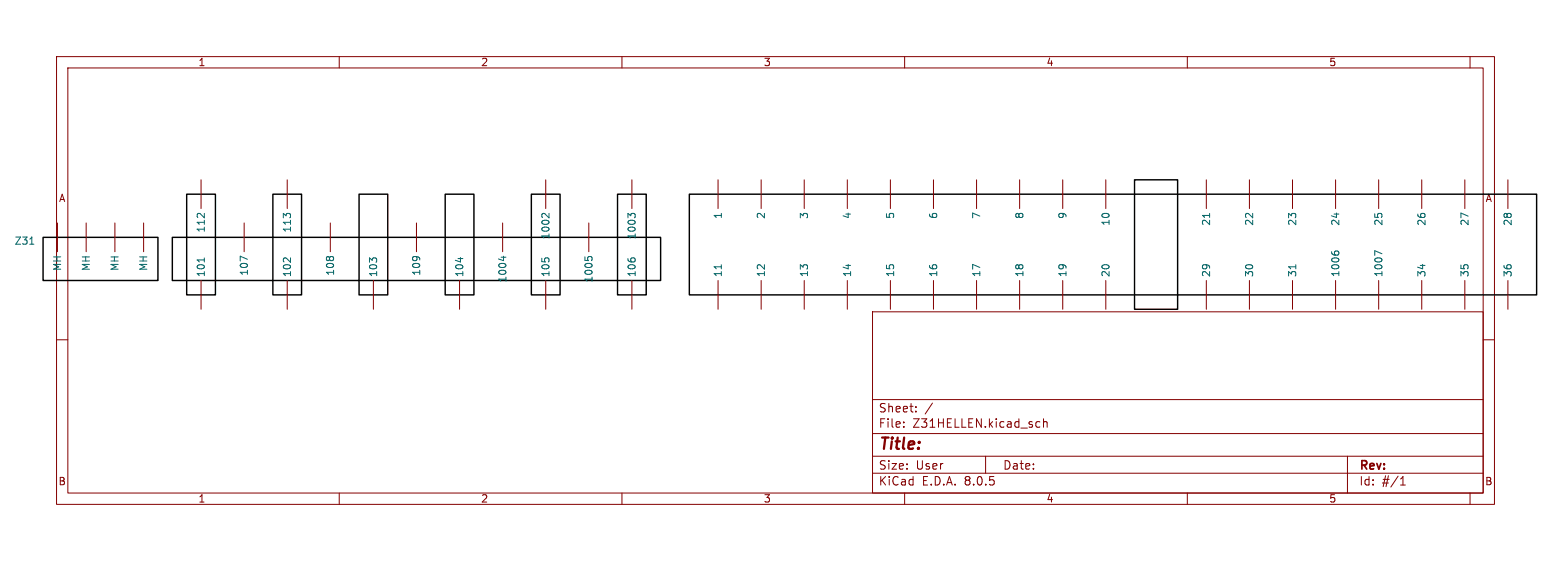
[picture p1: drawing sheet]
<svg xmlns="http://www.w3.org/2000/svg" width="274mm" height="99mm" viewBox="0 0 274 99" stroke-linecap="round" stroke-linejoin="round" font-family="sans-serif">
<g fill="none" stroke="#840000" stroke-width=".18">
<path d="M10 10h254.3v79.1h-254.3zM12 12h250.3v75.1h-250.3zM60 10v2M110 10v2M160 10v2M210 10v2M260 10v2M10.2 39.4v5M15.2 39.4v5M20.3 39.4v5M25.4 39.4v5M35.6 31.7v5.1"/>
<path d="M43.2 39.4v5M50.8 31.7v5.1M58.4 39.4v5M73.7 39.4v5M88.9 39.4v5M96.5 31.7v5.1M104.1 39.4v5M111.8 31.7v5.1M127 31.7v5.1M134.6 31.7v5.1M142.2 31.7v5.1M149.9 31.7v5.1"/>
<path d="M157.5 31.7v5.1M165.1 31.7v5.1M172.7 31.7v5.1M180.3 31.7v5.1M188 31.7v5.1M195.6 31.7v5.1M213.4 31.7v5.1M221 31.7v5.1M228.6 31.7v5.1M236.2 31.7v5.1M243.8 31.7v5.1M251.5 31.7v5.1"/>
<path d="M259.1 31.7v5.1M266.7 31.7v5.1M10 60h2M35.6 49.5v5.1M50.8 49.5v5.1M66 49.5v5.1M81.3 49.5v5.1M96.5 49.5v5.1M111.8 49.5v5.1M127 49.5v5.1M134.6 49.5v5.1M142.2 49.5v5.1"/>
<path d="M149.9 49.5v5.1M154.3 55.1h108v32h-108zM157.5 49.5v5.1M165.1 49.5v5.1M172.7 49.5v5.1M180.3 49.5v5.1M188 49.5v5.1M195.6 49.5v5.1M213.4 49.5v5.1M221 49.5v5.1M228.6 49.5v5.1M236.2 49.5v5.1"/>
<path d="M243.8 49.5v5.1M251.5 49.5v5.1M259.1 49.5v5.1M262.3 60h2M266.7 49.5v5.1M154.3 76.6h108M154.3 70.6h108M159.8 75.3v.1M159.8 74.5v.2M162 72.6v.1M162 71.8v.2M164.9 71.2l-1.3 1.9"/>
<path d="M183.5 74.4l.4 .1M183.9 75.4h-.4M184.6 74.6l.2-.2 .3 .1 .1 .9M184.6 73.9v1.5M60 87.1v2M110 87.1v2M154.3 83.6h108M154.3 80.6h108M160 87.1v2M174.3 80.6v3M210 87.1v2M238.3 80.6v6.5"/>
<path d="M247.7 85.6h.9M247.7 84.6l.4-.5v1.5M260 87.1v2"/>
</g>
<path d="M33 34.3h5.1v17.8h-5.1zM48.3 34.3h5v17.8h-5zM63.5 34.3h5.1v17.8h-5.1zM78.7 34.3h5.1v17.8h-5.1zM94 34.3h5.1v17.8h-5.1zM109.2 34.3h5.1v17.8h-5.1zM121.9 34.3h149.9v17.8h-149.9zM200.7 31.7h7.6v22.9h-7.6zM7.6 41.9h20.3v7.6h-20.3zM30.5 41.9h86.3v7.6h-86.3z" fill="none" stroke="#000" stroke-width=".25"/>
<g fill="none" stroke="#006464" stroke-width=".18">
<path d="M35 37.7h.4M36.1 37.7v.8M97.1 37.7v.8l-.7-.8h-.3l-.3 .2M111.6 37.9l.2-.2h.3l.2 .2M111.6 38.1l-.5-.4v.8M213.9 37.7v.7M5.3 43.1h.7M36.1 45.5v.8M43.8 45.8l-1.3-.6v.9M50.2 45.6h.5M51.4 45.5v.8M81.4 45.5v.8"/>
<path d="M88.6 45.4h.9M89.1 45.2v.8M103.4 45.4v.6M103.9 45.5l.3-.2h.3l.2 .2M127.6 46.7v.8M229.2 46.7v.8M235.5 44.4v.3M236 44.6l.3-.3h.3l.2 .3M244.4 44.8l-1.3-.5v.8"/>
</g>
<text font-size="2.8" fill="#840000" x="155.3" y="80">Title:</text>
<g font-size="2.1" fill="#840000">
<text x="155.3" y="75.7">File:</text>
<text x="155.3" y="73">Sheet:</text>
<text x="161.4" y="75.7">Z31HELLEN.kicad_sch</text>
<text x="155.3" y="83.1">Size:</text>
<text x="162" y="83.1">User</text>
<text x="177.3" y="83.1">Date:</text>
<text x="240.3" y="83.4">Rev:</text>
<text x="155.3" y="85.9">KiCad</text>
<text x="163" y="85.9">E.D.A.</text>
<text x="170.6" y="85.9">8.0.5</text>
<text x="240.3" y="85.9">Id:</text>
<text x="244.4" y="85.9">#/1</text>
</g>
<g font-size="1.8" fill="#840000">
<text x="35" y="11.9">1</text>
<text x="85" y="11.9">2</text>
<text x="135" y="11.9">3</text>
<text x="185" y="11.9">4</text>
<text x="235" y="11.9">5</text>
<text x="10.3" y="35.9">A</text>
<text x="262.7" y="35.9">A</text>
<text x="10.3" y="85.9">B</text>
<text x="35" y="88.9">1</text>
<text x="85" y="88.9">2</text>
<text x="135" y="88.9">3</text>
<text x="185" y="88.9">4</text>
<text x="235" y="88.9">5</text>
<text x="262.6" y="85.9">B</text>
</g>
<g font-size="1.8" fill="#006464">
<text x="36.4" y="41.2" transform="rotate(-90 36.4 41.2)">112</text>
<text x="51.7" y="41.2" transform="rotate(-90 51.7 41.2)">113</text>
<text x="127.9" y="38.8" transform="rotate(-90 127.9 38.8)">1</text>
<text x="135.5" y="38.8" transform="rotate(-90 135.5 38.8)">2</text>
<text x="143.1" y="38.8" transform="rotate(-90 143.1 38.8)">3</text>
<text x="150.7" y="38.8" transform="rotate(-90 150.7 38.8)">4</text>
<text x="158.3" y="38.8" transform="rotate(-90 158.3 38.8)">5</text>
<text x="166" y="38.8" transform="rotate(-90 166 38.8)">6</text>
<text x="173.6" y="38.8" transform="rotate(-90 173.6 38.8)">7</text>
<text x="181.2" y="38.8" transform="rotate(-90 181.2 38.8)">8</text>
<text x="188.8" y="38.8" transform="rotate(-90 188.8 38.8)">9</text>
<text x="196.4" y="40" transform="rotate(-90 196.4 40)">10</text>
<text x="214.2" y="40" transform="rotate(-90 214.2 40)">21</text>
<text x="221.8" y="40" transform="rotate(-90 221.8 40)">22</text>
<text x="229.5" y="40" transform="rotate(-90 229.5 40)">23</text>
<text x="237.1" y="40" transform="rotate(-90 237.1 40)">24</text>
<text x="244.7" y="40" transform="rotate(-90 244.7 40)">25</text>
<text x="252.3" y="40" transform="rotate(-90 252.3 40)">26</text>
<text x="259.9" y="40" transform="rotate(-90 259.9 40)">27</text>
<text x="267.6" y="40" transform="rotate(-90 267.6 40)">28</text>
<text x="2.5" y="43.4">Z31</text>
<text x="11" y="47.9" transform="rotate(-90 11 47.9)">MH</text>
<text x="16.1" y="47.9" transform="rotate(-90 16.1 47.9)">MH</text>
<text x="21.2" y="47.9" transform="rotate(-90 21.2 47.9)">MH</text>
<text x="26.3" y="47.9" transform="rotate(-90 26.3 47.9)">MH</text>
<text x="97.4" y="42.4" transform="rotate(-90 97.4 42.4)">1002</text>
<text x="112.6" y="42.4" transform="rotate(-90 112.6 42.4)">1003</text>
<text x="36.4" y="49" transform="rotate(-90 36.4 49)">101</text>
<text x="44" y="48.8" transform="rotate(-90 44 48.8)">107</text>
<text x="51.7" y="49" transform="rotate(-90 51.7 49)">102</text>
<text x="59.3" y="48.8" transform="rotate(-90 59.3 48.8)">108</text>
<text x="66.9" y="49" transform="rotate(-90 66.9 49)">103</text>
<text x="74.5" y="48.8" transform="rotate(-90 74.5 48.8)">109</text>
<text x="82.1" y="49" transform="rotate(-90 82.1 49)">104</text>
<text x="89.8" y="50" transform="rotate(-90 89.8 50)">1004</text>
<text x="97.4" y="49" transform="rotate(-90 97.4 49)">105</text>
<text x="105" y="50" transform="rotate(-90 105 50)">1005</text>
<text x="112.6" y="49" transform="rotate(-90 112.6 49)">106</text>
<text x="127.9" y="49" transform="rotate(-90 127.9 49)">11</text>
<text x="135.5" y="49" transform="rotate(-90 135.5 49)">12</text>
<text x="143.1" y="49" transform="rotate(-90 143.1 49)">13</text>
<text x="150.7" y="49" transform="rotate(-90 150.7 49)">14</text>
<text x="158.3" y="49" transform="rotate(-90 158.3 49)">15</text>
<text x="166" y="49" transform="rotate(-90 166 49)">16</text>
<text x="173.6" y="49" transform="rotate(-90 173.6 49)">17</text>
<text x="181.2" y="49" transform="rotate(-90 181.2 49)">18</text>
<text x="188.8" y="49" transform="rotate(-90 188.8 49)">19</text>
<text x="196.4" y="49" transform="rotate(-90 196.4 49)">20</text>
<text x="214.2" y="49" transform="rotate(-90 214.2 49)">29</text>
<text x="221.8" y="49" transform="rotate(-90 221.8 49)">30</text>
<text x="229.5" y="49" transform="rotate(-90 229.5 49)">31</text>
<text x="237.1" y="49" transform="rotate(-90 237.1 49)">1006</text>
<text x="244.7" y="49" transform="rotate(-90 244.7 49)">1007</text>
<text x="252.3" y="49" transform="rotate(-90 252.3 49)">34</text>
<text x="259.9" y="49" transform="rotate(-90 259.9 49)">35</text>
<text x="267.6" y="49" transform="rotate(-90 267.6 49)">36</text>
</g>
</svg>
